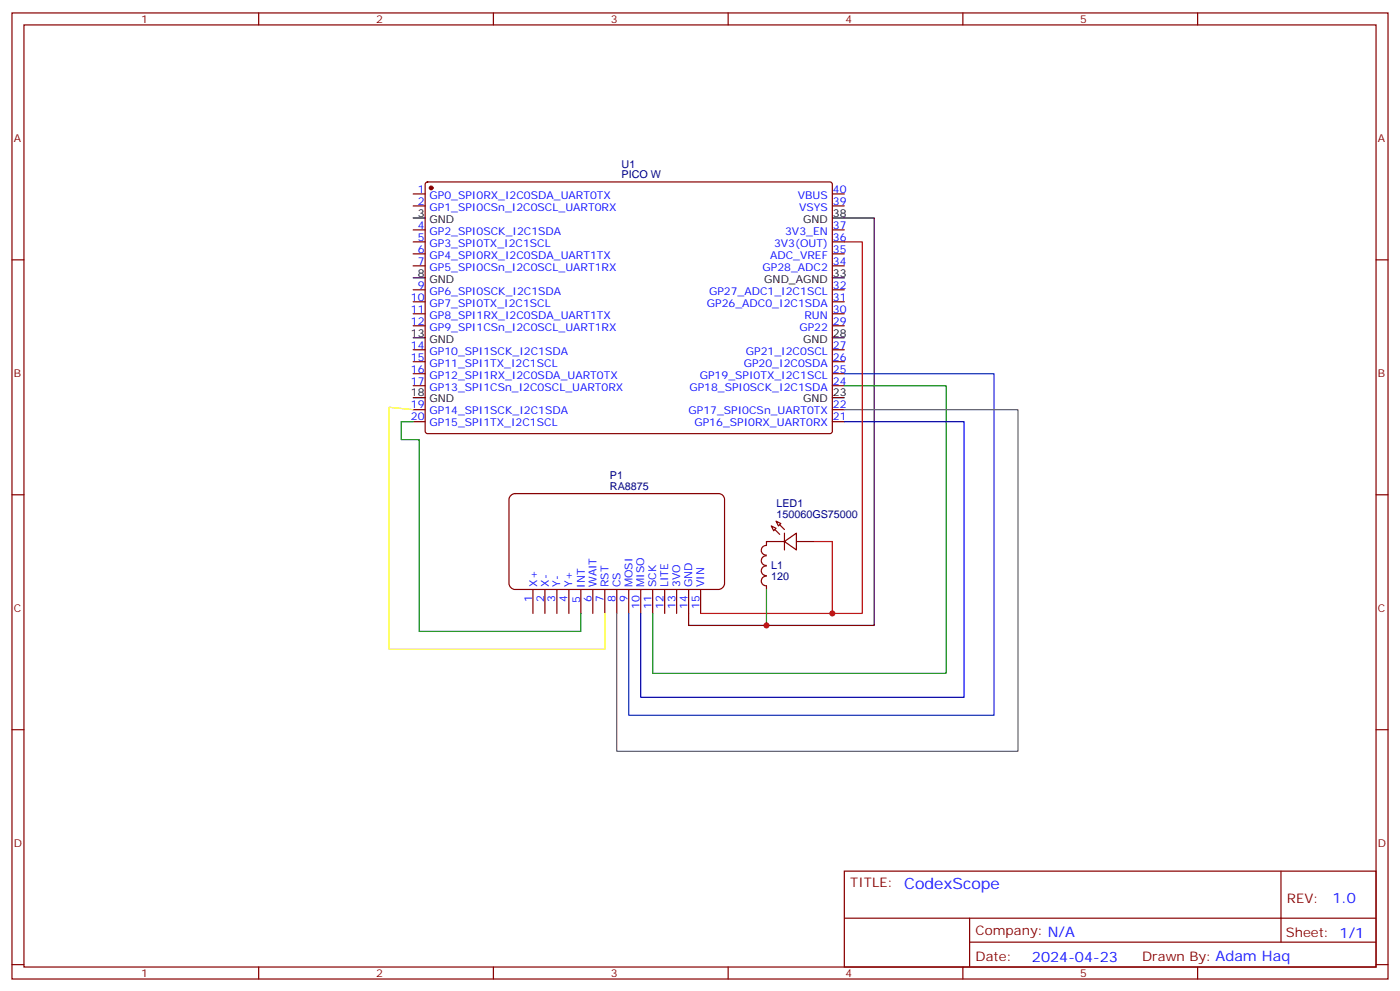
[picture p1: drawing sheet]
<svg xmlns="http://www.w3.org/2000/svg" width="412mm" height="292mm" viewBox="0 0 412 292" stroke-linecap="round" stroke-linejoin="round" font-family="sans-serif">
<g fill="none" stroke="#870000" stroke-width=".35">
<path d="M3.5 3.8h405.4v284.3h-405.4zM7.1 7.3h398.2v277.3h-398.2zM76.2 3.8v3.5M145.3 3.8v3.5M214.5 3.8v3.5M283.6 3.8v3.5M352.8 3.8v3.5M121.7 57.1h3.5M125.5 53.8l.4-.2h118.8l.5 .7-.1 72.9-.6 .4h-118.8l-.5-.7v-72.6zM245.2 57.1h3.5M3.5 76.5h3.6M121.7 60.6h3.5"/>
<path d="M121.7 67.7h3.5M121.7 71.2h3.5M121.7 74.7h3.5M121.7 78.2h3.5M245.2 60.6h3.5M245.2 67.7h3.5M245.2 71.2h3.5M245.2 74.7h3.5M245.2 78.2h3.5M405.3 76.5h3.6M121.7 85.3h3.5M121.7 88.8h3.5"/>
<path d="M121.7 92.4h3.5M121.7 95.9h3.5M245.2 85.3h3.5M245.2 88.8h3.5M245.2 92.4h3.5M245.2 95.9h3.5M121.7 102.9h3.5M121.7 106.5h3.5M121.7 110h3.5M121.7 113.5h3.5M245.2 102.9h3.5M245.2 106.5h3.5"/>
<path d="M245.2 110h3.5M245.2 113.5h3.5M121.7 120.6h3.5M121.7 124.1h3.5M245.2 120.6h3.5M245.2 124.1h3.5M3.5 145.6h3.6M150.5 145.8l1.2-.5h60a1.76 1.76 0 0 1 1.7 1.7v24.7a1.89 1.89 0 0 1-1.7 1.8h-60a1.89 1.89 0 0 1-1.8-1.8v-24.7zM227.2 154.8l1.4 .7-.7 .7zM228.6 153.4l1.4 .7-.7 .7zM231.1 159.4l3.5-2.5v5zM231.1 159.4h-5.3v1"/>
<path d="M231.1 156.9v5M234.6 159.4h5.3M405.3 145.6h3.6M157 173.5v7.1M160.5 173.5v7.1M164 173.5v7.1M167.6 173.5v7.1M171.1 173.5v7.1M174.6 173.5v7.1M178.2 173.5v7.1M181.7 173.5v7.1M185.2 173.5v7.1"/>
<path d="M188.7 173.5v7.1M192.3 173.5v7.1M195.8 173.5v7.1M199.3 173.5v7.1M202.8 173.5v7.1M206.4 173.5v7.1M225.8 166.6a1.41 1.41 0 0 0-1.6 1.4 1.41 1.41 0 0 0 1.6 1.4M225.8 163.6a1.41 1.41 0 0 0-1.6 1.4 1.41 1.41 0 0 0 1.6 1.4M225.8 169.6a1.41 1.41 0 0 0-1.6 1.4 1.41 1.41 0 0 0 1.6 1.4M225.8 160.6a1.41 1.41 0 0 0-1.5 1.4 1.41 1.41 0 0 0 1.5 1.4M225.8 172.4v1.1M3.5 214.8h3.6"/>
<path d="M405.3 214.8h3.6M248.7 256.4h156.6v28.2h-156.6zM377.3 256.4v20.9M248.7 270.2h156.5M285.6 277.3h119.6M285.6 270.2v14.2M3.5 283.9h3.6M76.2 284.6v3.5M145.3 284.6v3.5M214.5 284.6v3.5M283.6 284.6v3.5M352.8 284.6v3.5"/>
<path d="M405.3 283.9h3.6"/>
</g>
<g fill="#870000" stroke="#870000" stroke-width=".35">
<path d="M228.2 155.9l1.5 1.4z"/>
<path d="M229.7 154.4l1.4 1.5z"/>
<circle cx="127" cy="55.3" r=".53"/>
</g>
<path d="M121.7 64.1h3.5M245.2 64.1h12.3v120h-54.7v-3.5M121.7 81.8h3.5M121.7 99.4h3.5M245.2 81.8h3.5M245.2 99.4h3.5M121.7 117.1h3.5M245.2 117.1h3.5" fill="none" stroke="#000" stroke-width=".35"/>
<path d="M248.7 110h44.1v100.5h-107.6v-29.9" fill="none" stroke="#03c" stroke-width=".35"/>
<path d="M248.7 113.5h30v84.7h-86.4v-17.6M121.7 124.1h-3.5v5.3h5.3v56.4h47.6v-5.2M225.8 173.5v10.6" fill="none" stroke="#008700" stroke-width=".35"/>
<path d="M248.7 120.6h51.2v100.5h-118.2v-40.5" fill="none" stroke="#666" stroke-width=".35"/>
<path d="M248.7 124.1h35.3v81.1h-95.3v-24.6" fill="none" stroke="#00c" stroke-width=".35"/>
<path d="M121.7 120.6l-7-.7v71.2h63.5v-10.5" fill="none" stroke="#ff0" stroke-width=".35"/>
<path d="M248.7 71.2h5.3v109.4h-8.8v-21.2h-5.3M206.4 180.6h38.8" fill="none" stroke="#c00" stroke-width=".35"/>
<g fill="#c00">
<circle cx="245.2" cy="180.6" r=".88"/>
<circle cx="225.8" cy="184.1" r=".88"/>
</g>
<text font-size="4.6" fill="#00f" x="266.3" y="261.7">CodexScope</text>
<g font-size="4.2" fill="#00f">
<text x="392.5" y="265.7">1.0</text>
<text x="304" y="283">2024-04-23</text>
</g>
<g font-size="3.9" fill="#800">
<text x="250.5" y="261">TITLE:</text>
<text x="379.1" y="265.7">REV:</text>
<text x="287.4" y="275.2">Company: N/A</text>
<text x="378.7" y="275.8">Sheet: 1/1</text>
<text x="287.4" y="282.9">Date:</text>
<text x="336.4" y="282.9">Drawn By: Adam Haq</text>
</g>
<g font-size="3.2" fill="#800">
<text x="41.6" y="6.8">1</text>
<text x="110.8" y="6.8">2</text>
<text x="179.9" y="6.8">3</text>
<text x="249.1" y="6.8">4</text>
<text x="318.2" y="6.8">5</text>
<text x="4.1" y="41.9">A</text>
<text x="405.9" y="41.9">A</text>
<text x="4.1" y="111.1">B</text>
<text x="405.9" y="111.1">B</text>
<text x="4.1" y="180.2">C</text>
<text x="405.9" y="180.2">C</text>
<text x="4.1" y="249.3">D</text>
<text x="405.9" y="249.3">D</text>
<text x="41.6" y="287.6">1</text>
<text x="110.8" y="287.6">2</text>
<text x="179.9" y="287.6">3</text>
<text x="249.1" y="287.6">4</text>
<text x="318.2" y="287.6">5</text>
</g>
<g font-size="3.2" fill="#000080">
<text x="183.1" y="52.5">PICO W</text>
<text x="183.1" y="49.3">U1</text>
<text x="179.7" y="141">P1</text>
<text x="179.7" y="144.2">RA8875</text>
<text x="228.7" y="149.2">LED1</text>
<text x="228.7" y="152.3">150060GS75000</text>
<text x="227.2" y="167.6">L1</text>
<text x="227.2" y="170.8">120</text>
</g>
<g font-size="3.2" fill="#00f">
<text x="123" y="56.7">1</text>
<text x="126.5" y="58.5">GP0_SPI0RX_I2C0SDA_UART0TX</text>
<text x="235" y="58.5">VBUS</text>
<text x="245.4" y="56.7">40</text>
<text x="123" y="60.3">2</text>
<text x="126.5" y="62">GP1_SPI0CSn_I2C0SCL_UART0RX</text>
<text x="235.4" y="62">VSYS</text>
<text x="245.4" y="60.3">39</text>
<text x="123" y="67.3">4</text>
<text x="123" y="70.8">5</text>
<text x="126.5" y="69.1">GP2_SPI0SCK_I2C1SDA</text>
<text x="231.3" y="69.1">3V3_EN</text>
<text x="245.4" y="70.8">36</text>
<text x="245.4" y="67.3">37</text>
<text x="123" y="74.4">6</text>
<text x="123" y="77.9">7</text>
<text x="126.5" y="72.6">GP3_SPI0TX_I2C1SCL</text>
<text x="126.5" y="76.1">GP4_SPI0RX_I2C0SDA_UART1TX</text>
<text x="226.8" y="76.1">ADC_VREF</text>
<text x="228" y="72.6">3V3(OUT)</text>
<text x="245.4" y="77.9">34</text>
<text x="245.4" y="74.4">35</text>
<text x="126.5" y="79.7">GP5_SPI0CSn_I2C0SCL_UART1RX</text>
<text x="224.6" y="79.7">GP28_ADC2</text>
<text x="121" y="88.5">10</text>
<text x="123" y="84.9">9</text>
<text x="126.5" y="86.7">GP6_SPI0SCK_I2C1SDA</text>
<text x="208.9" y="86.7">GP27_ADC1_I2C1SCL</text>
<text x="245.4" y="88.5">31</text>
<text x="245.4" y="84.9">32</text>
<text x="121" y="92">11</text>
<text x="121" y="95.5">12</text>
<text x="126.5" y="90.2">GP7_SPI0TX_I2C1SCL</text>
<text x="126.5" y="93.8">GP8_SPI1RX_I2C0SDA_UART1TX</text>
<text x="208.2" y="90.2">GP26_ADC0_I2C1SDA</text>
<text x="237" y="93.8">RUN</text>
<text x="245.4" y="95.5">29</text>
<text x="245.4" y="92">30</text>
<text x="126.5" y="97.3">GP9_SPI1CSn_I2C0SCL_UART1RX</text>
<text x="235.5" y="97.3">GP22</text>
<text x="121" y="102.6">14</text>
<text x="121" y="106.1">15</text>
<text x="126.5" y="104.4">GP10_SPI1SCK_I2C1SDA</text>
<text x="126.5" y="107.9">GP11_SPI1TX_I2C1SCL</text>
<text x="219.1" y="107.9">GP20_I2C0SDA</text>
<text x="219.7" y="104.4">GP21_I2C0SCL</text>
<text x="245.4" y="106.1">26</text>
<text x="245.4" y="102.6">27</text>
<text x="121" y="109.6">16</text>
<text x="121" y="113.2">17</text>
<text x="126.5" y="111.4">GP12_SPI1RX_I2C0SDA_UART0TX</text>
<text x="206.1" y="111.4">GP19_SPI0TX_I2C1SCL</text>
<text x="245.4" y="113.2">24</text>
<text x="245.4" y="109.6">25</text>
<text x="126.5" y="114.9">GP13_SPI1CSn_I2C0SCL_UART0RX</text>
<text x="203.1" y="114.9">GP18_SPI0SCK_I2C1SDA</text>
<text x="121" y="120.2">19</text>
<text x="121" y="123.8">20</text>
<text x="126.5" y="122">GP14_SPI1SCK_I2C1SDA</text>
<text x="126.5" y="125.5">GP15_SPI1TX_I2C1SCL</text>
<text x="202.8" y="122">GP17_SPI0CSn_UART0TX</text>
<text x="204.6" y="125.5">GP16_SPI0RX_UART0RX</text>
<text x="245.4" y="123.8">21</text>
<text x="245.4" y="120.2">22</text>
<text x="158.2" y="172.7" transform="rotate(-90 158.2 172.7)">X+</text>
<text x="161.7" y="172.7" transform="rotate(-90 161.7 172.7)">X-</text>
<text x="165" y="172.7" transform="rotate(-90 165 172.7)">Y-</text>
<text x="168.5" y="172.7" transform="rotate(-90 168.5 172.7)">Y+</text>
<text x="172.3" y="173" transform="rotate(-90 172.3 173)">INT</text>
<text x="175.7" y="172.8" transform="rotate(-90 175.7 172.8)">WAIT</text>
<text x="179.2" y="172.8" transform="rotate(-90 179.2 172.8)">RST</text>
<text x="182.7" y="172.8" transform="rotate(-90 182.7 172.8)">CS</text>
<text x="186.3" y="172.8" transform="rotate(-90 186.3 172.8)">MOSI</text>
<text x="189.8" y="172.8" transform="rotate(-90 189.8 172.8)">MISO</text>
<text x="193.3" y="172.8" transform="rotate(-90 193.3 172.8)">SCK</text>
<text x="196.8" y="172.8" transform="rotate(-90 196.8 172.8)">LITE</text>
<text x="200.4" y="172.8" transform="rotate(-90 200.4 172.8)">3VO</text>
<text x="203.9" y="172.8" transform="rotate(-90 203.9 172.8)">GND</text>
<text x="207.4" y="172.8" transform="rotate(-90 207.4 172.8)">VIN</text>
<text x="156.7" y="177.2" transform="rotate(-90 156.7 177.2)">1</text>
<text x="160.2" y="177.2" transform="rotate(-90 160.2 177.2)">2</text>
<text x="163.6" y="177.2" transform="rotate(-90 163.6 177.2)">3</text>
<text x="167.1" y="177.2" transform="rotate(-90 167.1 177.2)">4</text>
<text x="170.9" y="177.4" transform="rotate(-90 170.9 177.4)">5</text>
<text x="174.3" y="177.3" transform="rotate(-90 174.3 177.3)">6</text>
<text x="177.8" y="177.3" transform="rotate(-90 177.8 177.3)">7</text>
<text x="181.3" y="177.3" transform="rotate(-90 181.3 177.3)">8</text>
<text x="184.9" y="177.3" transform="rotate(-90 184.9 177.3)">9</text>
<text x="188.4" y="179.3" transform="rotate(-90 188.4 179.3)">10</text>
<text x="191.9" y="179.3" transform="rotate(-90 191.9 179.3)">11</text>
<text x="195.4" y="179.3" transform="rotate(-90 195.4 179.3)">12</text>
<text x="199" y="179.3" transform="rotate(-90 199 179.3)">13</text>
<text x="202.5" y="179.3" transform="rotate(-90 202.5 179.3)">14</text>
<text x="206" y="179.3" transform="rotate(-90 206 179.3)">15</text>
</g>
<g font-size="3.2">
<text x="123" y="63.8">3</text>
<text x="126.5" y="65.5">GND</text>
<text x="236.6" y="65.5">GND</text>
<text x="245.4" y="63.8">38</text>
<text x="123" y="81.4">8</text>
<text x="126.5" y="83.2">GND</text>
<text x="225.1" y="83.2">GND_AGND</text>
<text x="245.4" y="81.4">33</text>
<text x="121" y="99.1">13</text>
<text x="126.5" y="100.8">GND</text>
<text x="236.6" y="100.8">GND</text>
<text x="245.4" y="99.1">28</text>
<text x="121" y="116.7">18</text>
<text x="126.5" y="118.5">GND</text>
<text x="236.6" y="118.5">GND</text>
<text x="245.4" y="116.7">23</text>
</g>
</svg>
